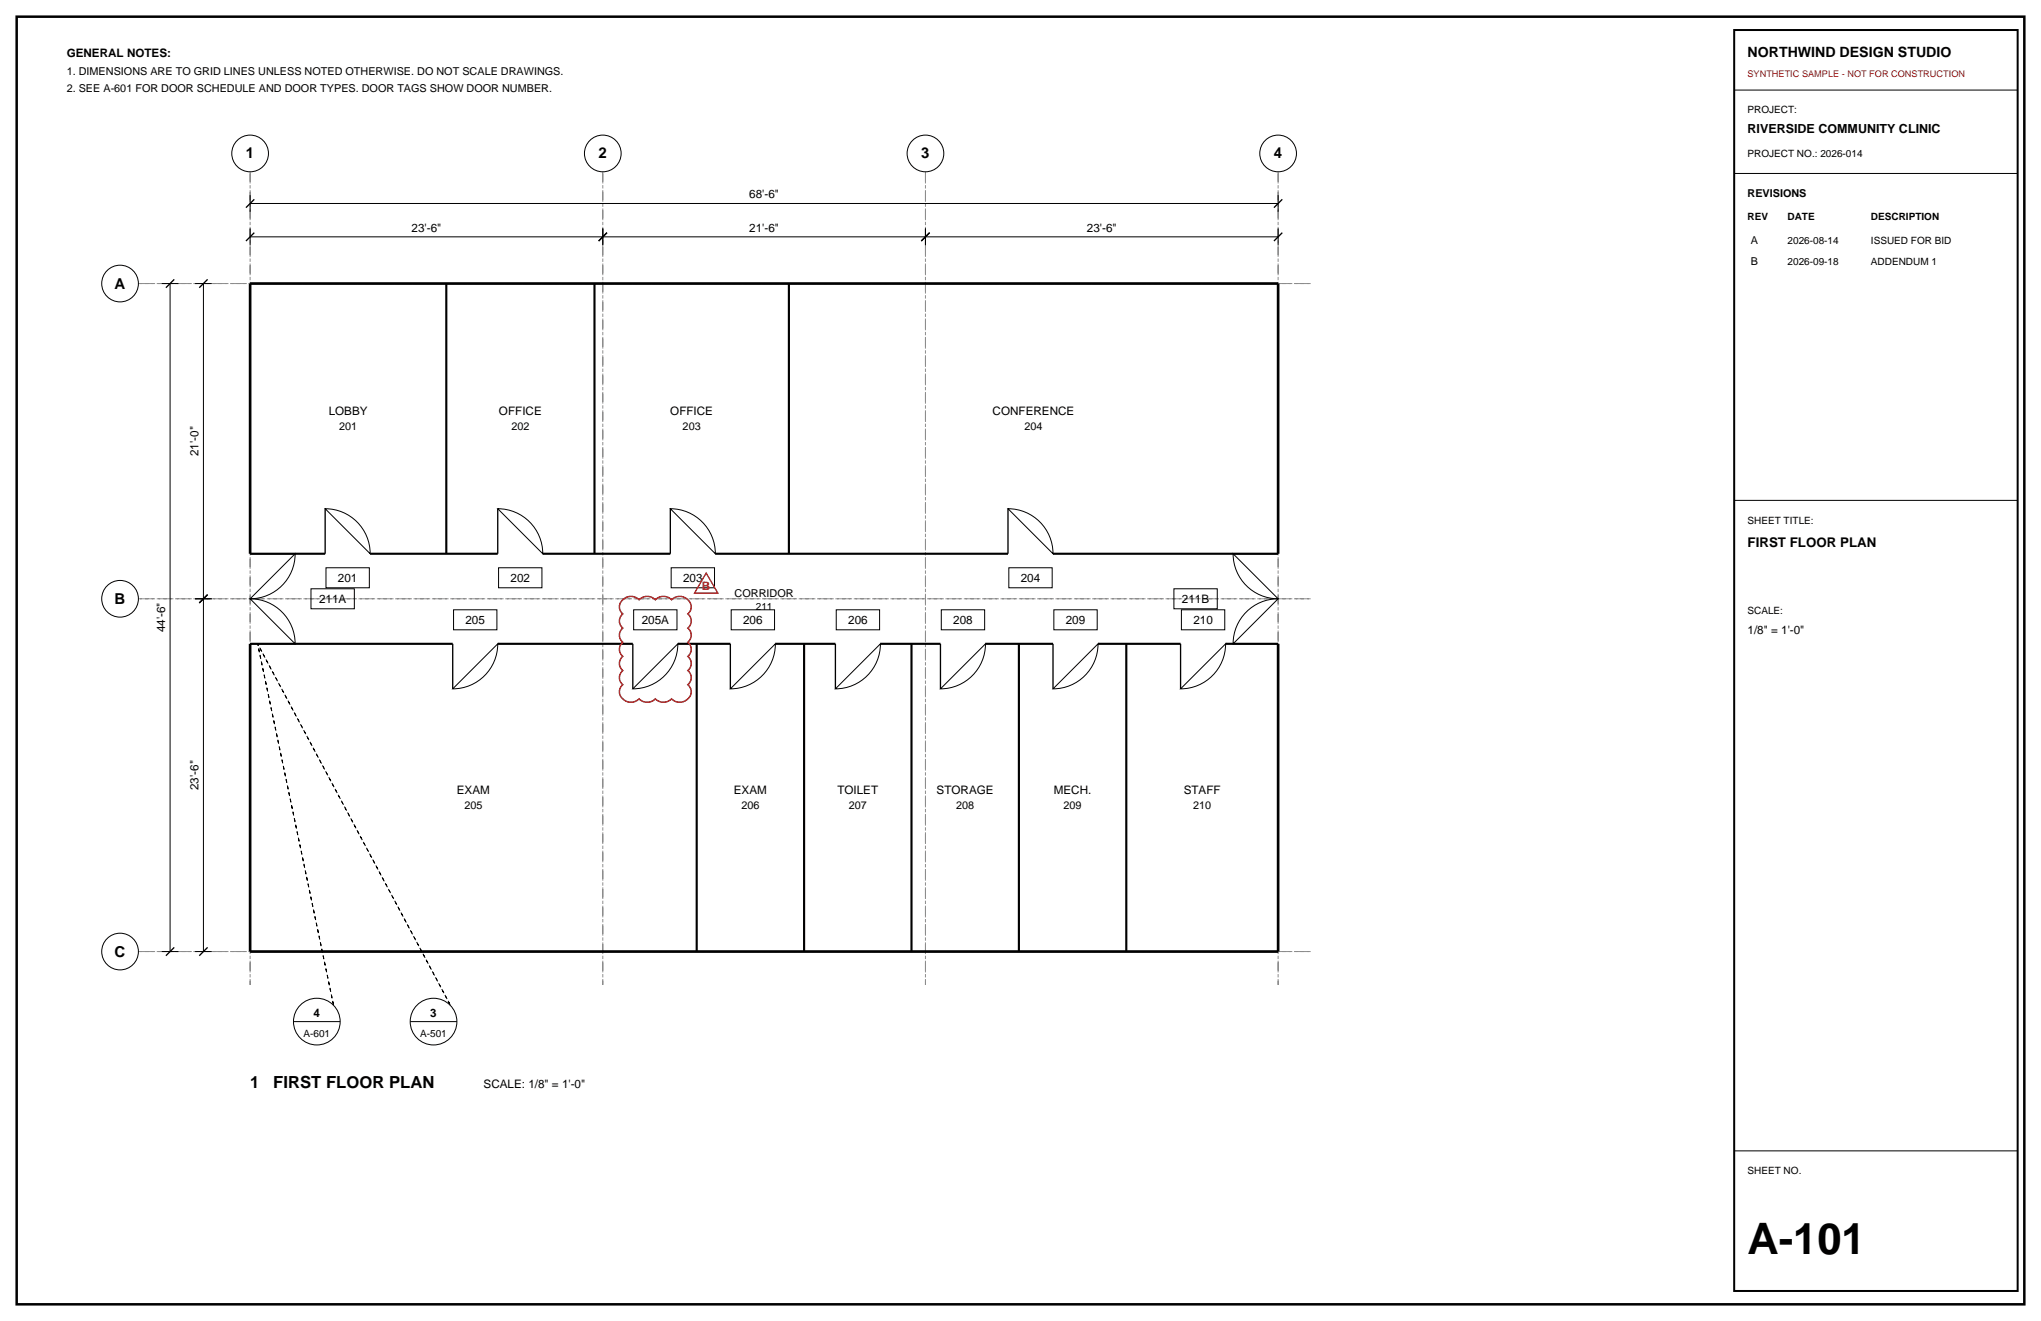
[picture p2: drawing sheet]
<svg xmlns="http://www.w3.org/2000/svg" width="432mm" height="279mm" viewBox="0 0 432 279" stroke-linecap="round" stroke-linejoin="round" font-family="sans-serif">
<path d="M3.5 3.5h424.8v272.4h-424.8z" fill="none" stroke="#000" stroke-width=".53"/>
<path d="M52.9 36.3v172zM127.5 36.3v172zM195.8 36.3v172zM270.4 36.3v172zM29.3 60h248.2zM29.3 126.6h248.2zM29.3 201.3h248.2z" fill="none" stroke="#8c8c8c" stroke-width=".21" stroke-dasharray="2.1 .7 .4 .7" stroke-linecap="butt"/>
<g fill="none" stroke="#000" stroke-width=".21">
<path d="M366.9 19.1h60zM366.9 36.7h60zM34.2 60h3.5zM36 60v141.3zM41.3 60h3.5zM43 60v66.6zM52.9 50.1h74.6zM52.9 48.3v3.6zM52.9 43h217.5zM52.9 41.3v3.5zM127.5 48.3v3.6zM127.5 50.1h68.3z"/>
<path d="M195.8 48.3v3.6zM195.8 50.1h74.6zM270.4 48.3v3.6zM270.4 41.3v3.5zM62.4 117.1a9.5 9.5 0 0 1-9.5 9.5zM68.8 107.6a9.5 9.5 0 0 1 9.5 9.5zM105.3 107.6a9.5 9.5 0 0 1 9.5 9.5zM141.8 107.6a9.5 9.5 0 0 1 9.5 9.5zM213.3 107.6a9.5 9.5 0 0 1 9.5 9.5zM260.9 117.1l9.5 9.5a9.5 9.5 0 0 1-9.5-9.5zM366.9 105.8h60zM41.3 126.6h3.5z"/>
<path d="M43 126.6v74.7zM52.9 126.6a9.5 9.5 0 0 1 9.5 9.6zM65.8 124.5h9.2v4.3h-9.2zM69 120.1h9.1v4.2h-9.1zM96 129h9.1v4.2h-9.1zM105.3 136.2a9.5 9.5 0 0 1-9.5 9.5zM105.5 120.1h9.2v4.2h-9.2zM134.1 129h9.1v4.2h-9.1zM142 120.1h9.2v4.2h-9.2zM143.4 136.2a9.5 9.5 0 0 1-9.5 9.5zM154.7 129h9.2v4.2h-9.2zM164 136.2a9.5 9.5 0 0 1-9.5 9.5z"/>
<path d="M176.9 129h9.2v4.2h-9.2zM186.3 136.2a9.5 9.5 0 0 1-9.6 9.5zM199.1 129h9.2v4.2h-9.2zM208.5 136.2a9.5 9.5 0 0 1-9.5 9.5zM213.4 120.1h9.2v4.2h-9.2zM223 129h9.1v4.2h-9.1zM232.3 136.2a9.5 9.5 0 0 1-9.5 9.5zM248.4 124.5h9.1v4.3h-9.1zM249.9 129h9.2v4.2h-9.2zM259.3 136.2a9.5 9.5 0 0 1-9.5 9.5zM264.1 129.1a9.5 9.5 0 0 1 6.3-2.5l-9.5 9.6a9.5 9.5 0 0 1 3.2-7.1zM34.2 201.3h3.5z"/>
<path d="M41.3 201.3h3.5zM62.1 216.1h9.9zM86.8 216.1h9.9zM366.9 243.4h60z"/>
<circle cx="52.9" cy="32.5" r="3.9"/>
<circle cx="127.5" cy="32.5" r="3.9"/>
<circle cx="195.8" cy="32.5" r="3.9"/>
<circle cx="270.4" cy="32.5" r="3.9"/>
<circle cx="25.4" cy="60" r="3.9"/>
<circle cx="25.4" cy="126.6" r="3.9"/>
<circle cx="25.4" cy="201.3" r="3.9"/>
<circle cx="67" cy="216.1" r="4.9"/>
<circle cx="91.7" cy="216.1" r="4.9"/>
</g>
<g fill="none" stroke="#000" stroke-width=".28">
<path d="M52 51l1.8-1.8zM52 43.9l1.8-1.7zM126.6 51l1.8-1.8zM194.9 51l1.8-1.8zM269.5 51l1.8-1.8zM269.5 43.9l1.8-1.7zM35.1 60.9l1.8-1.8zM42.2 60.9l1.7-1.8zM52.9 117.1h9.5zM68.8 107.6v9.5zM105.3 107.6v9.5zM141.8 107.6v9.5z"/>
<path d="M213.3 107.6v9.5zM260.9 117.1h9.5zM42.2 127.5l1.7-1.7zM52.9 136.2h9.5zM95.8 136.2v9.5zM133.9 136.2v9.5zM154.5 136.2v9.5zM176.7 136.2v9.5zM199 136.2v9.5zM222.8 136.2v9.5zM249.8 136.2v9.5zM260.9 136.2h9.5z"/>
<path d="M35.1 202.1l1.8-1.7zM42.2 202.1l1.7-1.7z"/>
</g>
<path d="M52.9 60h217.5zM52.9 60v57.1zM270.4 60v57.1zM52.9 136.2v65.1zM270.4 136.2v65.1zM52.9 201.3h217.5z" fill="none" stroke="#000" stroke-width=".56"/>
<g fill="none" stroke="#000" stroke-width=".45">
<path d="M94.4 60v57.1zM125.8 60v57.1zM166.9 60v57.1zM52.9 117.1h15.9zM78.3 117.1h27zM114.8 117.1h27zM151.3 117.1h62zM222.8 117.1h47.6zM52.9 136.2h42.9zM105.3 136.2h28.6zM143.4 136.2h11.1zM147.4 136.2v65.1z"/>
<path d="M164 136.2h12.7zM170.1 136.2v65.1zM186.3 136.2h12.7zM192.8 136.2v65.1zM208.5 136.2h14.3zM215.6 136.2v65.1zM232.3 136.2h17.5zM238.3 136.2v65.1zM259.3 136.2h11.1z"/>
</g>
<path d="M54.5 136.2l16.1 76.3zM54.5 136.2l40.7 76.3z" fill="none" stroke="#000" stroke-width=".21" stroke-dasharray=".7 .7" stroke-linecap="butt"/>
<path d="M366.9 6.4h60v266.6h-60z" fill="none" stroke="#000" stroke-width=".42"/>
<path d="M131.8 126.9a2.41 2.41 0 0 1 3.4 0 2.41 2.41 0 0 1 3.4 0 2.41 2.41 0 0 1 3.5 0 2.39 2.39 0 0 1 2.8-.5 2.39 2.39 0 0 1 1.3 2.5l-.7 1a1.91 1.91 0 0 1 0 2.9 1.91 1.91 0 0 1 0 3 1.91 1.91 0 0 1 0 3 1.91 1.91 0 0 1 0 3 1.91 1.91 0 0 1 0 3 2.23 2.23 0 0 1 .3 2.9 2.23 2.23 0 0 1-2.8 .7l-.9-.6a2.41 2.41 0 0 1-3.5 0 2.41 2.41 0 0 1-3.4 0 2.39 2.39 0 0 1-2.8 .5 2.39 2.39 0 0 1-1.3-2.5l.7-1a1.91 1.91 0 0 1 0-3 1.91 1.91 0 0 1 0-3 1.91 1.91 0 0 1 0-3 1.91 1.91 0 0 1 0-3 1.91 1.91 0 0 1 0-2.9 1.91 1.91 0 0 1 0-3z" fill="none" stroke="#d90d0d" stroke-width=".32"/>
<path d="M149.4 121.2l2.5 4.2h-5z" fill="none" stroke="#d90d0d" stroke-width=".28"/>
<text font-size="9.2" x="369.7" y="265.3">A-101</text>
<g font-size="3.5">
<text x="52.9" y="230.2">1</text>
<text x="57.8" y="230.2">FIRST FLOOR PLAN</text>
</g>
<g font-size="3.2">
<text x="52" y="33.5">1</text>
<text x="126.6" y="33.5">2</text>
<text x="194.9" y="33.5">3</text>
<text x="269.5" y="33.5">4</text>
<text x="24.3" y="61">A</text>
<text x="24.3" y="127.7">B</text>
<text x="24.3" y="202.3">C</text>
</g>
<text font-size="3" x="369.7" y="12">NORTHWIND DESIGN STUDIO</text>
<text font-size="2.8" x="369.7" y="115.7">FIRST FLOOR PLAN</text>
<text font-size="2.6" x="369.7" y="28.2">RIVERSIDE COMMUNITY CLINIC</text>
<g font-size="2.5">
<text x="14.1" y="12">GENERAL NOTES:</text>
<text x="158.5" y="42">68'-6&quot;</text>
<text x="87.1" y="49">23'-6&quot;</text>
<text x="158.5" y="49">21'-6&quot;</text>
<text x="230" y="49">23'-6&quot;</text>
<text x="69.6" y="87.8">LOBBY</text>
<text x="105.6" y="87.8">OFFICE</text>
<text x="141.8" y="87.8">OFFICE</text>
<text x="210" y="87.8">CONFERENCE</text>
<text x="42" y="96.5" transform="rotate(-90 42 96.5)">21'-0&quot;</text>
<text x="71.5" y="123.1">201</text>
<text x="108" y="123.1">202</text>
<text x="144.5" y="123.1">203</text>
<text x="216" y="123.1">204</text>
<text x="67.5" y="127.5">211A</text>
<text x="98.5" y="132">205</text>
<text x="135.8" y="132">205A</text>
<text x="157.2" y="132">206</text>
<text x="179.4" y="132">206</text>
<text x="201.7" y="132">208</text>
<text x="225.5" y="132">209</text>
<text x="250.1" y="127.5">211B</text>
<text x="252.5" y="132">210</text>
<text x="34.9" y="133.8" transform="rotate(-90 34.9 133.8)">44'-6&quot;</text>
<text x="369.7" y="134.1">1/8&quot; = 1'-0&quot;</text>
<text x="42" y="167.1" transform="rotate(-90 42 167.1)">23'-6&quot;</text>
<text x="96.7" y="168">EXAM</text>
<text x="155.3" y="168">EXAM</text>
<text x="177.2" y="168">TOILET</text>
<text x="198.2" y="168">STORAGE</text>
<text x="222.9" y="168">MECH.</text>
<text x="250.4" y="168">STAFF</text>
<text x="66.3" y="215">4</text>
<text x="91" y="215">3</text>
<text x="102.3" y="230.2">SCALE: 1/8&quot; = 1'-0&quot;</text>
</g>
<text font-size="2.5" fill="#d90d0d" x="148.5" y="124.7">B</text>
<g font-size="2.3">
<text x="14.1" y="15.9">1. DIMENSIONS ARE TO GRID LINES UNLESS NOTED OTHERWISE. DO NOT SCALE DRAWINGS.</text>
<text x="14.1" y="19.4">2. SEE A-601 FOR DOOR SCHEDULE AND DOOR TYPES. DOOR TAGS SHOW DOOR NUMBER.</text>
<text x="369.7" y="41.6">REVISIONS</text>
<text x="370.4" y="51.5">A</text>
<text x="370.4" y="56.1">B</text>
<text x="71.8" y="91">201</text>
<text x="108.2" y="91">202</text>
<text x="144.4" y="91">203</text>
<text x="216.7" y="91">204</text>
<text x="155.4" y="126.3">CORRIDOR</text>
<text x="98.2" y="171.2">205</text>
<text x="156.8" y="171.2">206</text>
<text x="179.6" y="171.2">207</text>
<text x="202.3" y="171.2">208</text>
<text x="225" y="171.2">209</text>
<text x="252.4" y="171.2">210</text>
</g>
<g font-size="2.1">
<text x="369.7" y="24">PROJECT:</text>
<text x="369.7" y="33.2">PROJECT NO.: 2026-014</text>
<text x="369.7" y="46.6">REV</text>
<text x="378.2" y="46.6">DATE</text>
<text x="395.8" y="46.6">DESCRIPTION</text>
<text x="378.2" y="51.5">2026-08-14</text>
<text x="395.8" y="51.5">ISSUED FOR BID</text>
<text x="378.2" y="56.1">2026-09-18</text>
<text x="395.8" y="56.1">ADDENDUM 1</text>
<text x="369.7" y="110.8">SHEET TITLE:</text>
<text x="159.9" y="129.1">211</text>
<text x="369.7" y="129.8">SCALE:</text>
<text x="64.2" y="219.3">A-601</text>
<text x="88.9" y="219.3">A-501</text>
<text x="369.7" y="248.4">SHEET NO.</text>
</g>
<text font-size="1.9" fill="#d90d0d" x="369.7" y="16.2">SYNTHETIC SAMPLE - NOT FOR CONSTRUCTION</text>
</svg>
